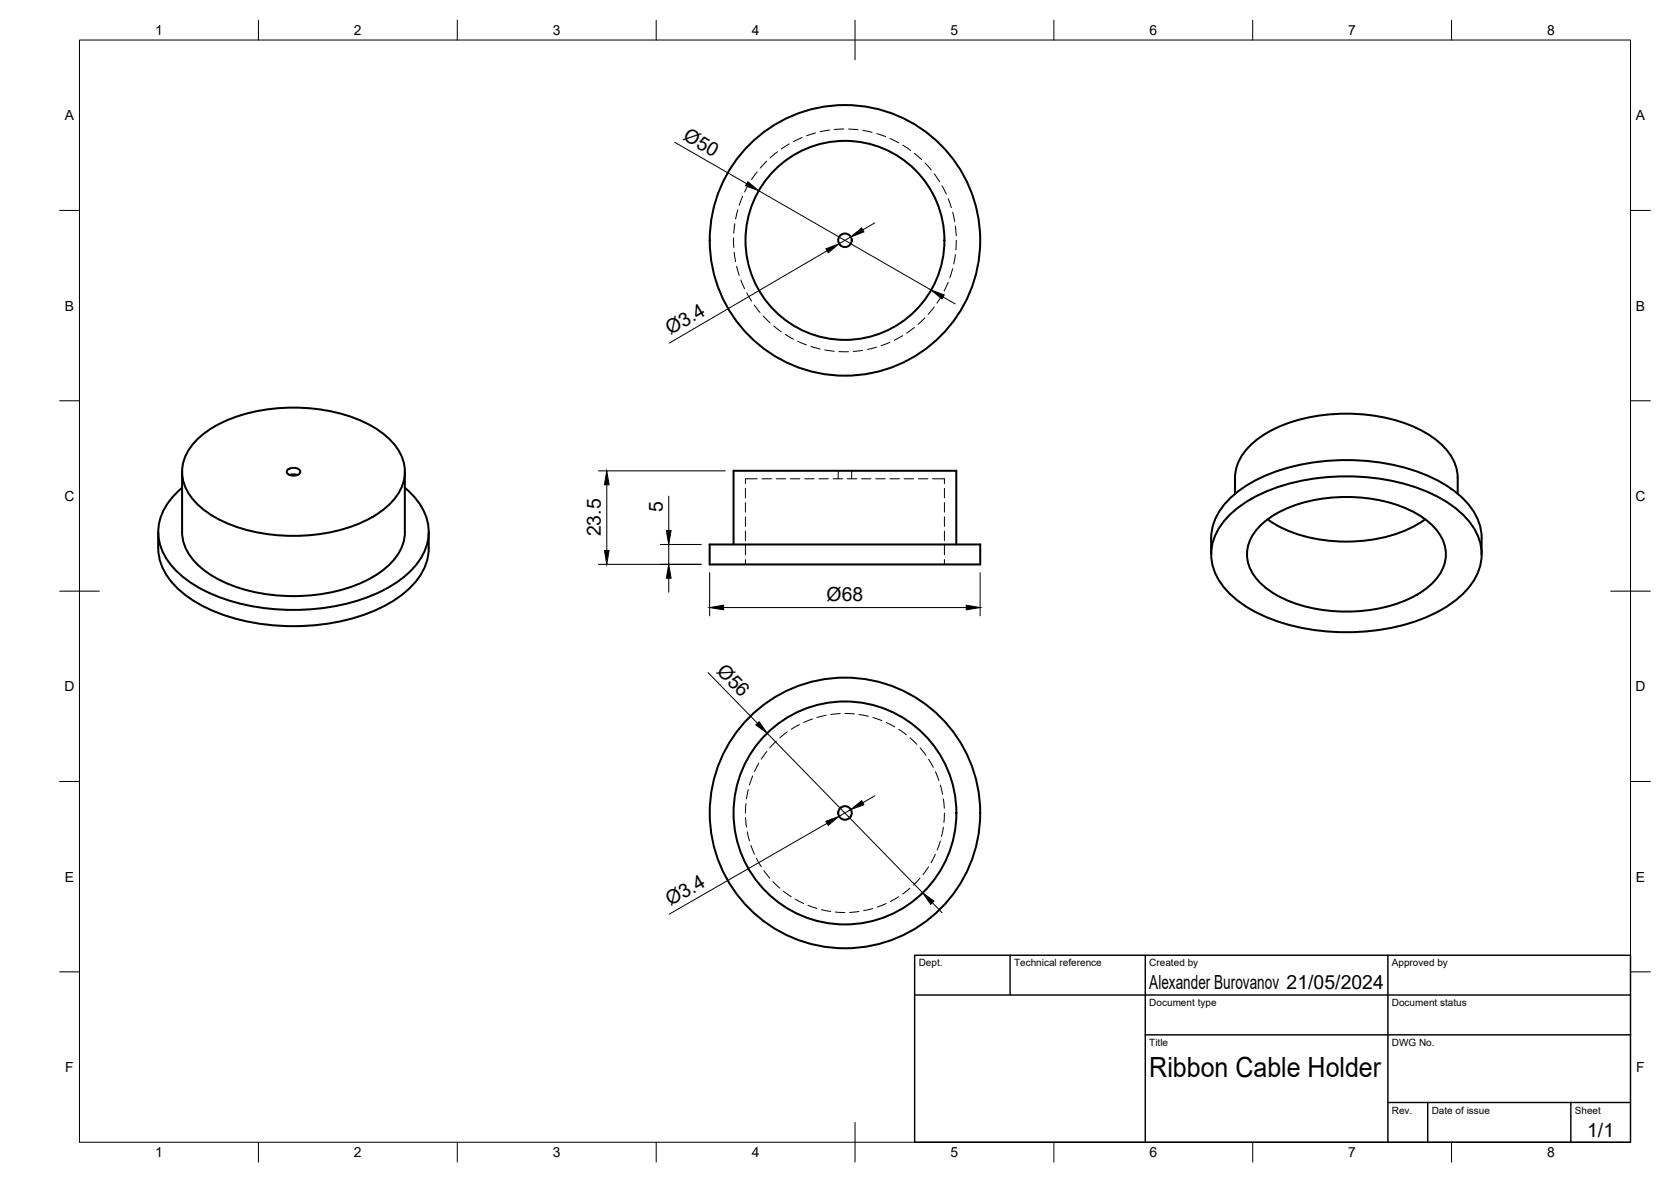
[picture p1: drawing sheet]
<svg xmlns="http://www.w3.org/2000/svg" width="420mm" height="297mm" viewBox="0 0 420 297" stroke-linecap="round" stroke-linejoin="round" font-family="sans-serif">
<!-- layer: Hidden -->
<g fill="none" stroke="#000" stroke-width=".25">
<path d="M195.5 38.1l-1.9 1.6M198.5 36.2l-2.1 1.2M201.7 34.6l-2.2 1M205.1 33.4l-2.3 .7M208.6 32.7l-2.4 .4M212.2 32.4l-2.4 .1M213.4 32.4l2.4 .2M216.9 32.8l2.4 .5M220.4 33.6l2.3 .7M223.8 34.8l2.2 1.1M227 36.5l2 1.3M229.9 38.5l1.8 1.6"/>
<path d="M184.4 59.8l.1 2.4M184.8 56.2l-.3 2.4M185.5 52.7l-.5 2.3M186.7 49.3l-.8 2.3M188.4 46.2l-1.2 2M190.4 43.2l-1.4 1.9M192.8 40.5l-1.7 1.8M232.6 40.9l1.6 1.8M234.9 43.7l1.4 2M236.9 46.7l1 2.1M238.4 49.9l.8 2.3M239.5 53.3l.6 2.4"/>
<path d="M240.2 56.8l.2 2.4M184.6 63.4l.4 2.4M185.2 66.9l.7 2.3M186.3 70.3l.9 2.2M187.8 73.6l1.2 2.1M189.7 76.7l1.4 1.8M191.9 79.4l1.7 1.7M232.6 79.9l-1.8 1.6M234.9 77.2l-1.5 1.8M236.9 74.2l-1.3 2M238.4 70.9l-1 2.2M239.5 67.5l-.7 2.3"/>
<path d="M240.2 64l-.4 2.3M240.5 60.4l-.2 2.4M194.5 81.9l1.9 1.5M197.4 84l2.1 1.2M200.6 85.8l2.2 .9M203.9 87.1l2.3 .6M207.4 87.9l2.4 .4M210.9 88.4h2.4M216.9 88l-2.4 .3M220.4 87.2l-2.3 .6M223.8 86l-2.2 .9M227 84.4l-2.1 1.1"/>
<path d="M229.9 82.3l-1.9 1.4M210.8 118.3v2M214.1 118.3v2M187.4 122.7v2.4M187.4 126.3v2.4M187.4 129.9v2.4M187.4 133.5v2.4M187.4 137v2.4M190.4 120.3h-3v1.2M191.6 120.3h2.4M195.2 120.3h2.4M198.8 120.3h2.3"/>
<path d="M202.3 120.3h2.4M205.9 120.3h2.4M209.5 120.3h2.4M213 120.3h2.4M216.6 120.3h2.4M220.2 120.3h2.4M223.8 120.3h2.3M227.3 120.3h2.4M230.9 120.3h2.4M234.5 120.3h3v1.2M237.5 122.7v2.4M237.5 126.3v2.4"/>
<path d="M237.5 129.9v2.4M237.5 133.5v2.4M237.5 137v2.4M187.4 140.6v1.2M237.5 140.6v1.2M207.7 179.8l-2.3 .5M211.3 179.3l-2.4 .3M212.4 179.3l2.4 .1M216 179.6l2.4 .4M188.2 198.4l-.5 2.4M189.3 195l-.9 2.3M190.8 191.8l-1.1 2.1"/>
<path d="M192.8 188.9l-1.4 1.9M195.2 186.2l-1.7 1.7M198 183.9l-1.9 1.5M201 182.1l-2.1 1.2M204.3 180.7l-2.2 .9M219.5 180.3l2.2 .8M222.8 181.6l2.2 1.1M226 183.3l1.9 1.4M228.8 185.4l1.7 1.7M231.4 187.9l1.4 1.9M233.5 190.8l1.2 2.1M235.2 193.9l.9 2.2"/>
<path d="M236.5 197.3l.5 2.3M187.5 205.5l.2 2.3M187.6 201.9l-.2 2.4M187.9 209l.5 2.3M188.8 212.5l.9 2.2M190.2 215.7l1.2 2.1M192.1 218.8l1.4 1.9M233.5 217.8l-1.4 2M235.2 214.7l-1.1 2.1M236.4 211.4l-.8 2.2M237.2 200.8l.2 2.3M237.2 207.9l-.5 2.3"/>
<path d="M237.5 204.3l-.2 2.4M194.3 221.6l1.8 1.6M197 224l1.9 1.3M199.9 226l2.2 1M203.1 227.5l2.3 .8M206.5 228.6l2.4 .5M210.1 229.2l2.3 .1M216 229.1l-2.4 .2M219.5 228.3l-2.3 .6M222.8 227.1l-2.2 .8M226 225.3l-2.1 1.2M228.8 223.2l-1.9 1.5"/>
<path d="M231.3 220.7l-1.6 1.7"/>
</g>
<!-- layer: Visible -->
<g fill="none" stroke="#000" stroke-width=".51">
<path d="M45.8 118.6v15.1a12.7 12.7 0 0 0 5.9 9.9 39.3 39.3 0 0 0 24.5 6.1 36.9 36.9 0 0 0 19.7-6.1 12.7 12.7 0 0 0 5.9-9.9M49.4 110.6a31.7 31.7 0 0 1 18-7.7 43.5 43.5 0 0 1 26.2 4.3 14.7 14.7 0 0 1 8.1 10 11.6 11.6 0 0 1-4.9 10.5 35.6 35.6 0 0 1-20.9 6.9 40 40 0 0 1-23.6-5.7 12.9 12.9 0 0 1-6.5-10.3 11.4 11.4 0 0 1 3.6-8zM72.3 118.1a2.22 2.22 0 0 1 3.2 .3 1.47 1.47 0 0 1-2 1.1 1.3 1.3 0 0 1-1.4-1.1zM72.9 119.4l1.1-.2 .7 .2M101.8 118.6v15.1M39.8 133.7a17 17 0 0 0 1.6 10 23.7 23.7 0 0 0 11.1 9.4 54.7 54.7 0 0 0 42.6 0 23.7 23.7 0 0 0 11.1-9.4 12.2 12.2 0 0 0 1.6-5.9v-4.1M45.8 122.6a14.2 14.2 0 0 0-5.9 12.7 16.6 16.6 0 0 0 7.6 10.8 47.3 47.3 0 0 0 27.4 7.2 46.6 46.6 0 0 0 25.2-7.2 16.1 16.1 0 0 0 7.7-12.2 14.6 14.6 0 0 0-6-11.3M178.4 136.8h68.1v5h-68.1zM184.4 136.8v-18.5h56.1v18.5M304.5 135.2v4.1M304.5 135.2a14.7 14.7 0 0 1 6-11.1 41.3 41.3 0 0 1 22.8-8.2 52 52 0 0 1 28.4 5 20.9 20.9 0 0 1 10 9.8l.8 3 .1 1.5M309.4 129.2a39 39 0 0 1 22.1-9.1 52.2 52.2 0 0 1 31.1 5.3 18.9 18.9 0 0 1 9.6 10.9 13 13 0 0 1-4.5 13.1 39 39 0 0 1-22.1 9.1 52.2 52.2 0 0 1-31.1-5.4 18.9 18.9 0 0 1-9.6-10.8 13 13 0 0 1 4.5-13.1z"/>
<path d="M310.5 124.1a14.4 14.4 0 0 1 1.6-9.4 21.6 21.6 0 0 1 11-8.1 44.9 44.9 0 0 1 34.4 1.6 16.4 16.4 0 0 1 8.6 9.1l.4 2.8v4M316.6 132.4a28.5 28.5 0 0 1 16.9-7.2 38.3 38.3 0 0 1 22.7 3.9 14 14 0 0 1 7.1 8.2 10 10 0 0 1-4 10.1 32.1 32.1 0 0 1-19.7 6.3 35.6 35.6 0 0 1-20.4-5.2 11.2 11.2 0 0 1-5.6-9.9 10.1 10.1 0 0 1 3-6.2zM318.7 130.5a35.6 35.6 0 0 0 23.1 5.5 32.2 32.2 0 0 0 16.5-5.5M372.5 135.2v4.1"/>
<circle cx="212.5" cy="60.4" r="25"/>
<circle cx="212.5" cy="60.4" r="1.7"/>
<circle cx="212.5" cy="60.4" r="34"/>
<circle cx="212.5" cy="204.3" r="34"/>
<circle cx="212.5" cy="204.3" r="28"/>
<circle cx="212.5" cy="204.3" r="1.7"/>
</g>
<!-- layer: BORDER -->
<g fill="none" stroke="#000" stroke-width=".25">
<path d="M20 10.1h390v276.9h-390zM65 5.1v5M115 5.1v5M165 5.1v5M215 5.1v10M265 5.1v5M315 5.1v5M365 5.1v5M15 52.9h5M410 52.9h5M15 100.7h5M410 100.7h5"/>
<path d="M15 148.6h10M405 148.6h10M15 196.4h5M410 196.4h5M15 244.2h5M410 244.2h5M65 287v5M115 287v5M165 287v5M215 282.1v9.9M265 287v5M315 287v5"/>
<path d="M365 287v5"/>
</g>
<!-- layer: TITLEBLOCK -->
<path d="M230 240.1h180v46.9h-180zM230 250h180M254 240.1v9.9M288 240.1v46.9M349 240.1v46.9M288 260.1h122M349 277.1h61M359 277.1v9.9M395 277.1v9.9" fill="none" stroke="#000" stroke-width=".36"/>
<!-- layer: FD_Dimensions -->
<g fill="none" stroke="#000" stroke-width=".25">
<path d="M169.7 35.8l18 10.4M190.8 47.9l43.3 25M213.9 59.5l-2.9 1.8M219.9 56l-3 1.8M208 63l-39.7 23.2M237.1 74.6l3.1 1.8M150.5 118.3h31.9M152.6 121.8v16.5M166.1 136.8h10.2M168.1 124.7v8.6M168.1 136.8v5M150.5 141.8h25.8"/>
<path d="M168.1 145.3v3.5M178.4 143.9v10.9M181.9 152.7h61.1M246.4 143.9v10.9M178 169l12.5 12.8M192.9 184.3l39.1 40.1M220 200l-3 1.7M207.9 206.9l-39.6 22.8M213.9 203.5l-2.9 1.7M234.4 226.9l2.5 2.5"/>
</g>
<g fill="#000" stroke="#000" stroke-width=".25">
<path d="M188 45.7l2.8 2.2-3.3-1.2zM213.9 59.5l2.7-2.2 .6 1zM207.7 62.5l3.3-1.2-2.7 2.2zM234.1 72.9l3.3 1.2-.5 1zM152 138.3h1.1l-.5 3.5zM152.6 118.3l.5 3.5h-1.1zM167.6 133.3h1.1l-.6 3.5zM168.1 141.8l.6 3.5h-1.1zM178.4 152.7l3.5-.6v1.2zM243 152.1l3.4 .6-3.4 .6zM190 182.2l.9-.8 2 2.9zM207.6 206.4l3.4-1.2-2.8 2.2z"/>
<path d="M213.9 203.5l2.8-2.3 .5 1zM232 224.4l2.8 2-.8 .9z"/>
</g>
<text font-size="7" x="289" y="270.6">Ribbon Cable Holder</text>
<g font-size="4.9">
<text x="171.5" y="35" transform="rotate(30 171.5 35)">Ø50</text>
<text x="168.6" y="84.3" transform="rotate(-30 168.6 84.3)">Ø3.4</text>
<text x="166.7" y="128.6" transform="rotate(-90 166.7 128.6)">5</text>
<text x="151.1" y="134.8" transform="rotate(-90 151.1 134.8)">23.5</text>
<text x="207.8" y="151.1">Ø68</text>
<text x="180" y="168.8" transform="rotate(46 180 168.8)">Ø56</text>
<text x="168.6" y="227.8" transform="rotate(-30 168.6 227.8)">Ø3.4</text>
<text x="289" y="248.5">Alexander Burovanov 21/05/2024</text>
<text x="399.1" y="285.7">1/1</text>
</g>
<g font-size="3.5">
<text x="39" y="8.8">1</text>
<text x="89" y="8.8">2</text>
<text x="139" y="8.8">3</text>
<text x="189" y="8.8">4</text>
<text x="239" y="8.8">5</text>
<text x="289" y="8.8">6</text>
<text x="339" y="8.8">7</text>
<text x="389" y="8.8">8</text>
<text x="16.3" y="30.2">A</text>
<text x="411.3" y="30.2">A</text>
<text x="16.3" y="78">B</text>
<text x="411.3" y="78">B</text>
<text x="16.2" y="125.9">C</text>
<text x="411.2" y="125.9">C</text>
<text x="16.2" y="173.7">D</text>
<text x="411.2" y="173.7">D</text>
<text x="16.3" y="221.6">E</text>
<text x="411.3" y="221.6">E</text>
<text x="16.4" y="269.4">F</text>
<text x="411.4" y="269.4">F</text>
<text x="39" y="290.8">1</text>
<text x="89" y="290.8">2</text>
<text x="139" y="290.8">3</text>
<text x="189" y="290.8">4</text>
<text x="239" y="290.8">5</text>
<text x="289" y="290.8">6</text>
<text x="339" y="290.8">7</text>
<text x="389" y="290.8">8</text>
</g>
<g font-size="2.5">
<text x="231" y="242.9">Dept.</text>
<text x="255" y="242.9">Technical reference</text>
<text x="289" y="242.9">Created by</text>
<text x="350" y="242.9">Approved by</text>
<text x="289" y="252.8">Document type</text>
<text x="350" y="252.8">Document status</text>
<text x="289" y="262.9">Title</text>
<text x="350" y="262.9">DWG No.</text>
<text x="350" y="279.9">Rev.</text>
<text x="360" y="279.9">Date of issue</text>
<text x="396" y="279.9">Sheet</text>
</g>
</svg>
